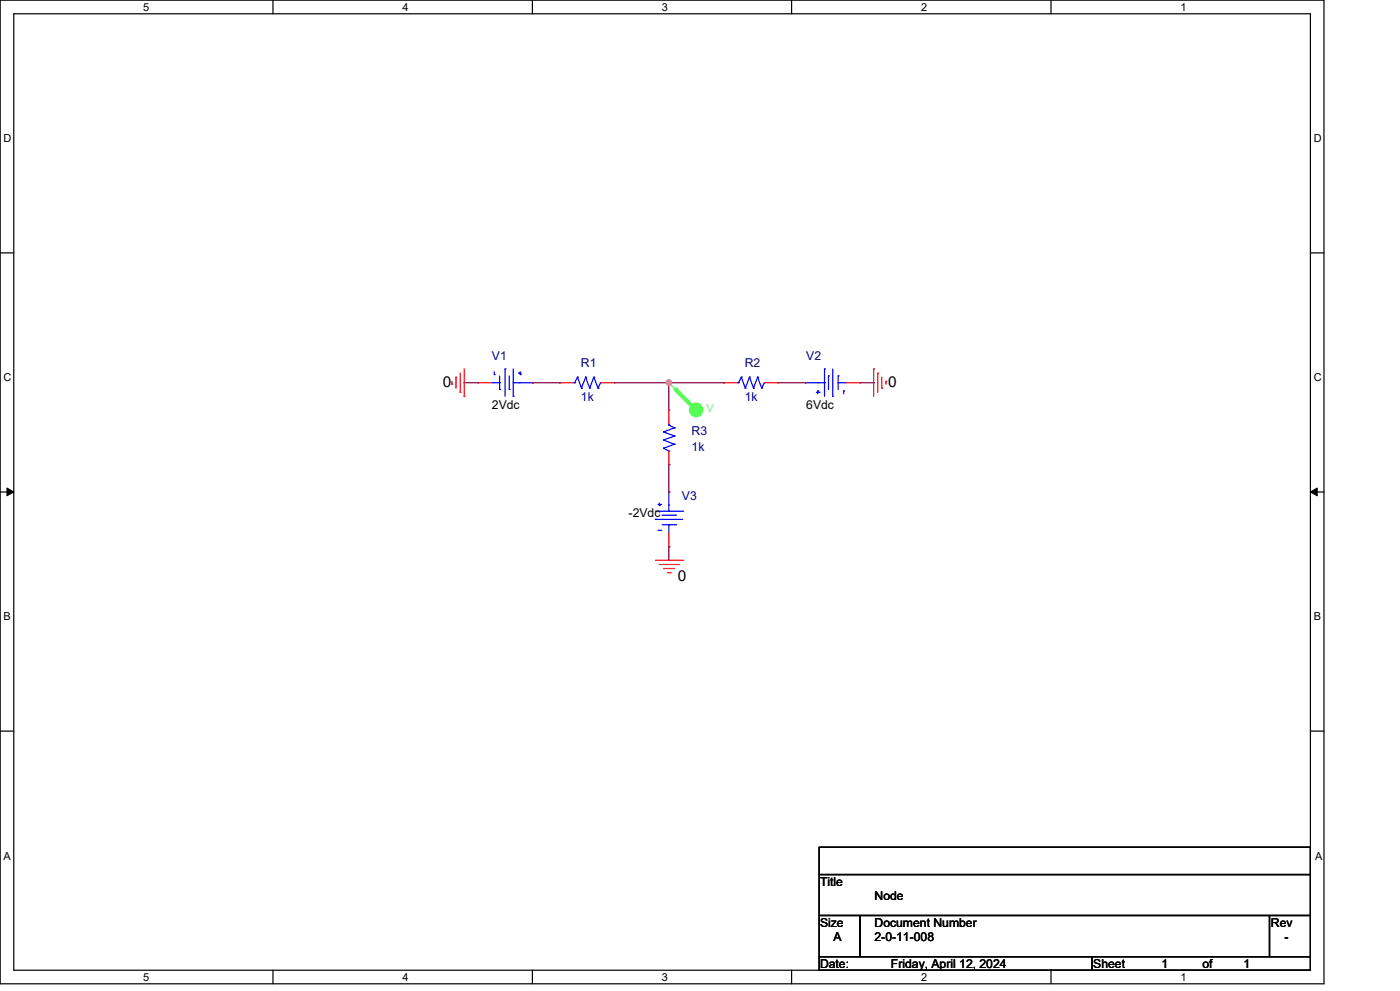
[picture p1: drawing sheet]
<svg xmlns="http://www.w3.org/2000/svg" width="297mm" height="210mm" viewBox="0 0 297 210" stroke-linecap="round" stroke-linejoin="round" font-family="sans-serif">
<g fill="none" stroke="#000" stroke-width=".25">
<path d="M0 0h280.6v208.4h-280.6zM2.9 2.9h274.8v202.6h-274.8zM57.8 0v2.9M112.8 0v2.9M167.8 0v2.9M222.7 0v2.9M0 53.6h2.9M277.7 53.6h2.9M0 104.2h2.9M277.7 104.2h2.9M0 154.9h2.9M277.7 154.9h2.9"/>
<path d="M173.6 179.4h104.1v5.8h-104.1zM173.6 185.2h104.1v8.7h-104.1zM173.6 193.9h8.7v8.7h-8.7zM182.3 193.9h86.7v8.7h-86.7zM269 193.9h8.7v8.7h-8.7zM57.8 205.5v2.9M112.8 205.5v2.9M167.8 205.5v2.9M173.6 202.6h57.8v2.9h-57.8zM222.7 205.5v2.9M231.4 202.6h46.3v2.9h-46.3z"/>
</g>
<path d="M1.5 103.4l1.4 .8-1.4 .8zM277.7 104.2l1.4-.8v1.6z" fill="#000" stroke="#000" stroke-width=".21"/>
<g fill="none" stroke="#f00" stroke-width=".25">
<path d="M96.6 79.9h.1M96.6 79.9v2.3M97.5 79v4.1M98.4 78.1v5.8M185.1 78.1h.1M185.1 78.1v5.8M186 79h.1M186 79v4.1M186.9 79.9v2.3M95.8 81.4h.1M95.8 80.8v.6M97.5 83.1h.1"/>
<path d="M98.4 83.9h.1M186.9 82.2h.1M187.8 80.8h.1M187.8 80.8v.6M138.9 118.7h5.8M139.7 119.6h4.1M143.8 119.6h.1M144.7 118.7h.1M140.6 120.4h.1M140.6 120.4h2.3M141.5 121.3h.5M142 121.3h.1"/>
</g>
<circle cx="147.5" cy="86.8" r="1.43" fill="#5f5" stroke="#5f5" stroke-width=".25"/>
<path d="M141.7 81.1h.1M141.7 81.1l5.8 5.8" fill="none" stroke="#5f5" stroke-width=".25"/>
<path d="M143.2 82.5l4.3 4.4" fill="none" stroke="#5f5" stroke-width=".85"/>
<circle cx="143.2" cy="82.5" r=".42" fill="#5f5"/>
<g fill="none" stroke="#00f" stroke-width=".25">
<path d="M104.7 79.3h.1M104.7 78.7v.6M105.9 79.6v2.9M107 78.1h.1M107 78.1v5.8M107.9 79.6v2.9M108.8 78.1v5.8M109.9 79h.1M109.9 79h.6M110.2 79.3h.1M110.2 78.7v.6M122.4 79.9h.1"/>
<path d="M122.4 79.9l-.6 1.2M122.4 79.9l.8 2.3M124.1 79.9h.1M124.1 79.9l-.9 2.3M124.1 79.9l.9 2.3M125.8 79.9h.1M125.8 79.9l-.8 2.3M125.8 79.9l.9 2.3M157.1 79.9h.1M157.1 79.9l-.6 1.2M157.1 79.9l.8 2.3M158.8 79.9h.1"/>
<path d="M158.8 79.9l-.9 2.3M158.8 79.9l.9 2.3M160.6 79.9h.1M160.6 79.9l-.9 2.3M160.6 79.9l.8 2.3M174.7 78.1h.1M174.7 78.1v5.8M175.6 79.6h.1M175.6 79.6v2.9M176.5 78.1v5.8M177.6 79.6h.1M177.6 79.6v2.9"/>
<path d="M104.2 81.1h1.7M105.9 82.5h.1M105.9 81.1h.1M107.9 82.5h.1M108.8 81.1h.1M108.8 83.9h.1M108.8 81.1h4M112.8 81.1h.1M121.5 81.1h.3M121.8 81.1h.1M123.2 82.2h.1M125 82.2h.1"/>
<path d="M126.7 82.2h.1M127.3 81.1h.1M127.3 81.1l-.6 1.1M140.6 91.5h.1M140.6 93.2h.1M140.6 94.9h.1M140.6 91.5l2.3 .9M140.6 93.2l2.3 .9M140.6 94.9l1.1 .6M141.7 95.5h.1M141.7 90h.1M141.7 90l1.2 .6"/>
<path d="M141.7 89.7v.3M142.9 90.6h.1M142.9 92.4h.1M142.9 94.1h.1M142.9 90.6l-2.3 .9M142.9 92.4l-2.3 .8M142.9 94.1l-2.3 .8M156.2 81.1h.3M156.5 81.1h.1M157.9 82.2h.1M159.7 82.2h.1M161.4 82.2h.1"/>
<path d="M162 81.1h.1M162 81.1l-.6 1.1M170.7 81.1h.1M170.7 81.1h4M173 83.1h.6M173.3 82.8h.1M173.3 82.8v.6M173.6 83.1h.1M174.7 81.1h.1M176.5 83.9h.1M177.6 81.1h.1M177.6 81.1h1.7"/>
<path d="M178.8 82.8h.1M178.8 82.8v.6M138.9 110h.1M138.9 110h5.8M138.9 108.3h5.8M139.4 106.8h.6M139.4 112.3h.6M139.7 107.1h.1M139.7 106.5v.6M140 106.8h.1M140 112.3h.1M140.3 109.1h2.9"/>
<path d="M140.3 111.2h2.9M141.7 108.3h.1M141.7 111.2h.1M141.7 104.2h.1M141.7 104.2v4.1M141.7 111.2v1.7M143.2 109.1h.1M143.2 111.2h.1M144.7 108.3h.1"/>
</g>
<g fill="none" stroke="#f00" stroke-width=".25">
<path d="M101.3 81.1h.1M101.3 81.1h2.9M112.8 81.1h.1M118.6 81.1h.1M118.6 81.1h2.9M127.3 81.1h2.9M130.2 81.1h.1M141.7 98.4h.1M141.7 86.9h.1M141.7 86.9v2.8M141.7 95.5v2.9M153.3 81.1h.1"/>
<path d="M153.3 81.1h2.9M162 81.1h2.9M164.9 81.1h.1M170.7 81.1h.1M179.3 81.1h3M182.3 81.1h.1M141.7 104.2h.1M141.7 115.8h.1M141.7 112.9v2.9"/>
</g>
<g fill="none" stroke="#800040" stroke-width=".25">
<path d="M98.4 81.1h2.9M101.3 81.1h.1M112.8 81.1h5.8M118.6 81.1h.1M130.2 81.1h23.1M141.7 81.1h.1M141.7 98.4h.1M141.7 81.1v5.8M141.7 98.4v5.8M153.3 81.1h.1M164.9 81.1h5.8M170.7 81.1h.1"/>
<path d="M182.3 81.1h2.8M185.1 81.1h.1M141.7 115.8h.1M141.7 115.8v2.9"/>
</g>
<circle cx="141.7" cy="81" r=".55" fill="#f0f" stroke="#f0f" stroke-width=".25"/>
<g font-size="3.2">
<text x="93.8" y="81.9">0</text>
<text x="188.3" y="81.9">0</text>
<text x="143.6" y="123">0</text>
</g>
<g font-size="2.6" fill="#000080">
<text x="104.3" y="76.2">V1</text>
<text x="123.1" y="77.6">R1</text>
<text x="157.8" y="77.6">R2</text>
<text x="170.9" y="76.2">V2</text>
<text x="123.1" y="84.9">1k</text>
<text x="157.8" y="84.9">1k</text>
<text x="146.6" y="92.1">R3</text>
<text x="146.6" y="95.6">1k</text>
<text x="144.5" y="106">V3</text>
</g>
<g font-size="2.6">
<text x="104.3" y="86.6">2Vdc</text>
<text x="170.9" y="86.6">6Vdc</text>
<text x="133.2" y="109.5">-2Vdc</text>
<text x="173.8" y="187.7">Title</text>
<text x="185.3" y="190.6">Node</text>
<text x="173.8" y="196.3">Size</text>
<text x="185.3" y="196.3">Document Number</text>
<text x="269.3" y="196.3">Rev</text>
<text x="176.7" y="199.3">A</text>
<text x="185.3" y="199.3">2-0-11-008</text>
<text x="272.2" y="199.3">-</text>
<text x="173.8" y="205.1">Date:</text>
<text x="188.8" y="205.1">Friday, April 12, 2024</text>
<text x="231.7" y="205.1">Sheet</text>
<text x="246.2" y="205.1">1</text>
<text x="254.8" y="205.1">of</text>
<text x="263.5" y="205.1">1</text>
</g>
<g font-size="2.3">
<text x="30.4" y="2.2">5</text>
<text x="85.3" y="2.2">4</text>
<text x="140.3" y="2.2">3</text>
<text x="195.2" y="2.2">2</text>
<text x="250.2" y="2.2">1</text>
<text x=".8" y="30.1">D</text>
<text x="278.4" y="30.1">D</text>
<text x=".8" y="80.8">C</text>
<text x="278.4" y="80.8">C</text>
<text x=".8" y="131.4">B</text>
<text x="278.4" y="131.4">B</text>
<text x=".8" y="182.2">A</text>
<text x="278.7" y="182.2">A</text>
<text x="30.4" y="207.7">5</text>
<text x="85.3" y="207.7">4</text>
<text x="140.3" y="207.7">3</text>
<text x="195.2" y="207.7">2</text>
<text x="250.2" y="207.7">1</text>
</g>
<text font-size="2.3" fill="#5f5" x="149.7" y="87.2">V</text>
</svg>
